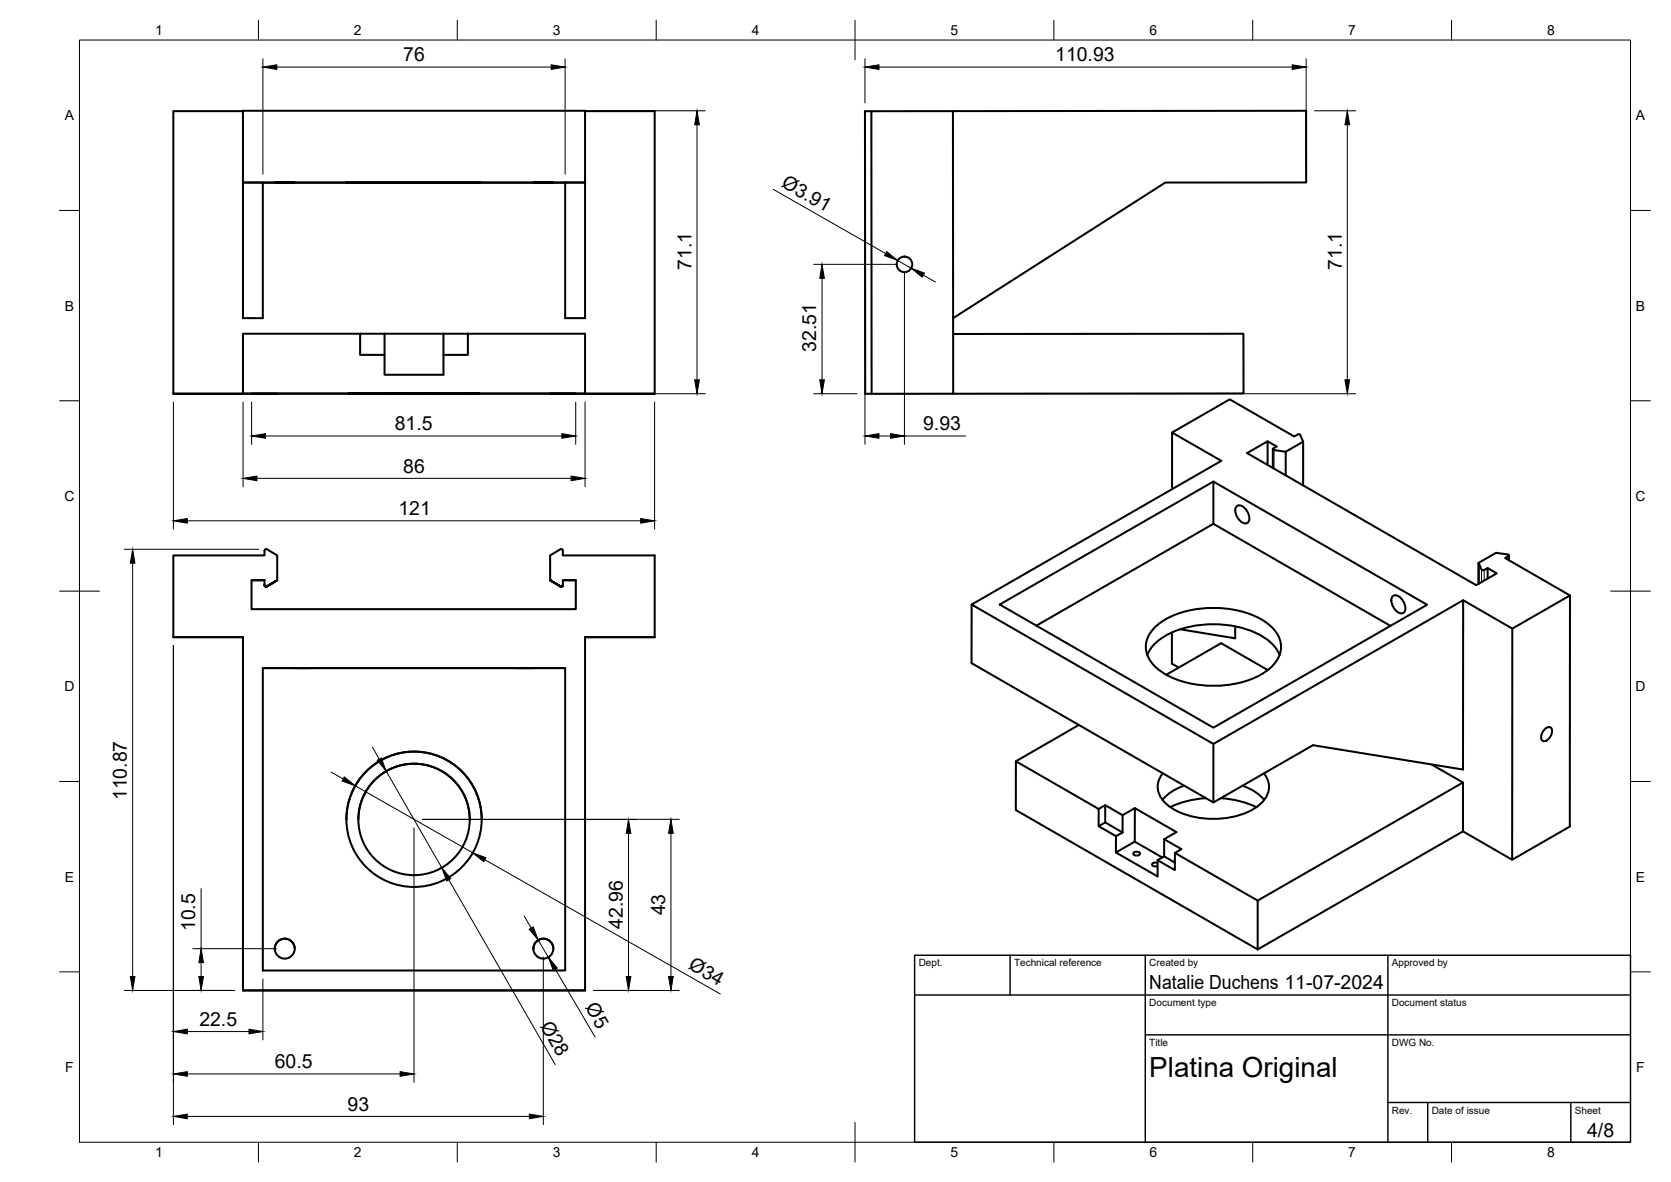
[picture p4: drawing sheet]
<svg xmlns="http://www.w3.org/2000/svg" width="420mm" height="297mm" viewBox="0 0 420 297" stroke-linecap="round" stroke-linejoin="round" font-family="sans-serif">
<!-- layer: Visible -->
<g fill="none" stroke="#000" stroke-width=".51">
<path d="M61.1 27.9h-17.5v71M147.1 27.9h17.5v71M219.1 27.9h-1.6l.1 71.1 95.1-.1v-15h-73.1M239.6 27.9l88.8-.1v18.1h-35.4l-53.4 34.1M66.1 45.9h76M69.1 45.9h5zM87.1 45.9h34zM134.1 45.9h5zM142.1 45.9h5v34.1h-5zM147.1 45.9v-18.1h-86v52.2h5v-34.1h-5h86M61.1 98.9l-17.5 .1h26.1h-3.2M66.5 98.9v.1"/>
<path d="M69.7 98.9v.1M87.6 98.9h33zM90.6 83.9h6.1M96.7 83.9h14.8v10.3h-14.8zM96.7 89.2h-6.1v-5.3h-29.5v15h86v-15h-29.5v5.3h-6.1M99.9 98.9h1.7zM106.6 98.9h1.7zM111.5 83.9h6.1M138.3 98.9h.1M141.5 98.9v.1M147.1 98.9l17.5 .1-101.4-.1 3.3 .1M239.7 98.9l-.1-71h-20.5l.1 71.1"/>
<path d="M294.7 108.7l14.5-8.3 16.2 9.3 1-.6 .5 .2 .8 1.7v11M318.7 116.8v-5.9l-5.1 3 57.6 33.2 5.1-3-2.2-1.3M318.7 110.9l2.3 1.3-.8 .5v.3l3.1 .5M320 112.9v4.7M327.7 111l-4.4 2.5v6M294.7 122.9v-14.2l12.4 7.1-62.8 36.1 60.8 35.1 62.8-36.2M305.1 121v10.6l44.5 25.7M305.1 131.6l-44.5 25.6M310.8 127.3a1.57 1.57 0 0 1 2.5 .7 3 3 0 0 1 .6 3.2 1.57 1.57 0 0 1-2.4-.7 3 3 0 0 1-.7-3.2zM379.4 139.6v1.2M63.2 145.8h3.3M66.5 147a.4 .4 0 0 0 .6 .4 .4 .4 0 0 1-.6-.4z"/>
<path d="M66.5 147a.39 .39 0 0 0 .6 .4l2.6-1.6v-6.2l-2.6-1.6a.39 .39 0 0 0-.6 .4v1.2h-22.9v20.5M66.5 147a.39 .39 0 0 0 .6 .3M67.1 147.4l2.4-1.5zM69.7 145.8l-2.6 1.5M138.3 145.8l2.6 1.5M138.5 145.9l2.4 1.5zM141.5 147a.39 .39 0 0 1-.6 .4l-2.6-1.6v-6.2l2.6-1.6a.4 .4 0 0 1 .6 .4v1.2h23.1v20.6h-17.5M141.5 147.1v-.1a.4 .4 0 0 1-.6 .4M141.5 147v-1.2h3.3v7.3h-81.6v-7.3h3.3v1.3M141.5 147a.4 .4 0 0 1-.6 .4M141.5 147a.39 .39 0 0 1-.6 .3M141.5 145.8h3.3"/>
<path d="M244.3 151.9v14.8l60.8 35 25-14.4 37.8 6.1v-42.6l12.4 7.2M251.4 151.9l53.7-30.9 53.7 31-53.7 30.9zM290.6 157.4a22.5 22.5 0 0 1 16.1-4.6 21.5 21.5 0 0 1 12.9 4.6 6.5 6.5 0 0 1 0 10.3 22.5 22.5 0 0 1-16.1 4.6 21.5 21.5 0 0 1-12.9-4.6 6.5 6.5 0 0 1 0-10.3zM294.7 158.9v7.9l1.7 1M310.6 157.4v3l-13.9-2.3M350.1 149.9a1.57 1.57 0 0 1 2.4 .7 3 3 0 0 1 .6 3.2 1.57 1.57 0 0 1-2.4-.7 3 3 0 0 1-.6-3.2zM371.8 141.4l4.4-2.5 3.1 .5v.3l-.9 .5 16.4 9.4M371.8 141.4v5.3M371.8 141.5l.7 1.6M372.5 143.1l.5 .2 1.1-.5v2.6M66.1 167.9h76v76h-76zM66.1 167.9h76"/>
<path d="M73.9 167.9h4.9zM129.3 167.9h5zM164.6 160.1h-17.5v88.8h-86v-88.8h-17.5l17.5 .1M288.5 164.6a11.8 11.8 0 0 1 7.2-6.1 27.1 27.1 0 0 1 21.3 1.2 10.1 10.1 0 0 1 4.7 4.9M318.8 168.4l-11.8-6.8-13.8 8M271.3 182.2l-15.9 9.1M292.4 194.3a5.2 5.2 0 0 0 .8 7.7 19.9 19.9 0 0 0 15.4 3.5 15 15 0 0 0 9.1-4.2 5.1 5.1 0 0 0 .1-6.9M297.7 197.4a11.8 11.8 0 0 0-5.4 3.6M305.1 187v14.7M312.4 197.4a11.8 11.8 0 0 1 5.5 3.6M360 192.1l7.9 4.5M388.5 183.2a.99 .99 0 0 1 1.4-.4 .99 .99 0 0 1 .3 1.3l-.6 1.4a1.12 1.12 0 0 1-.9 .7 1.12 1.12 0 0 1-1.1-.5l.1-1.3z"/>
<path d="M87.1 205.9a17 17 0 0 1 17-17 17 17 0 0 1 17 17M90.1 205.9a14 14 0 0 1 14-14 14 14 0 0 1 14 14M277.9 202.3l-1.7 1M277.9 206.7l-1.7 .9M280.6 214.2l10.5 6v-4l1.6-1M280.6 210.1l-4.4-2.5v-4.3l-20.8-12v12.3l60.8 35v-12.3l-20.8-12v4.4l-4.3-2.5M282.3 204.9l3-1.8v8.4l-4.7 2.7v-4.1l1.7-.9zM282.3 204.9l-4.4-2.6v4.4l4.4 2.5M285 214.3l.5-.2h.6l.6 .4a.99 .99 0 0 1-1.8 0zM285.3 211.5l6.9 4M285.3 203.1l10.5 6-3.1 1.8v4.3M291.1 216.9l-.9-.1-.5 .5 .5 .4 .9-.1"/>
<path d="M292.7 210.9l4.4 2.5-1.7 .9M292.7 215.2l2.7 1.6M303.2 200.6a23.8 23.8 0 0 0-9 2.2M307 200.6a23.8 23.8 0 0 1 8.9 2.3M367.9 208.9l12.3 7.2 14.5-8.4 .1-58.1-14.5 8.4-.1 58.1M69.1 238.4a2.51 2.51 0 0 1 2.5-2.5 2.51 2.51 0 0 1 2.5 2.5M134.1 238.4a2.51 2.51 0 0 1 2.5-2.5 2.51 2.51 0 0 1 2.5 2.5M316.2 226.3l51.7-29.7v12.3l-51.7 29.7M61.1 248.9h86"/>
<circle cx="227.4" cy="66.4" r="1.96"/>
<circle cx="104.1" cy="205.9" r="14"/>
<circle cx="104.1" cy="205.9" r="17"/>
<circle cx="71.6" cy="238.4" r="2.51"/>
<circle cx="136.6" cy="238.4" r="2.51"/>
</g>
<circle cx="138.3" cy="145.8" r=".25" fill="#000"/>
<!-- layer: Visible Narrow -->
<path d="M320.4 113.1l-.1 4.7M379.3 139.7v1M372.5 143.1v3.2M373.2 143.2v2.7" fill="none" stroke="#000" stroke-width=".25"/>
<!-- layer: BORDER -->
<g fill="none" stroke="#000" stroke-width=".25">
<path d="M20 10.1h390v276.9h-390zM65 5.1v5M115 5.1v5M165 5.1v5M215 5.1v10M265 5.1v5M315 5.1v5M365 5.1v5M15 52.9h5M410 52.9h5M15 100.7h5M410 100.7h5"/>
<path d="M15 148.6h10M405 148.6h10M15 196.4h5M410 196.4h5M15 244.2h5M410 244.2h5M65 287v5M115 287v5M165 287v5M215 282.1v9.9M265 287v5M315 287v5"/>
<path d="M365 287v5"/>
</g>
<!-- layer: TITLEBLOCK -->
<path d="M230 240.1h180v46.9h-180zM230 250h180M254 240.1v9.9M288 240.1v46.9M349 240.1v46.9M288 260.1h122M349 277.1h61M359 277.1v9.9M395 277.1v9.9" fill="none" stroke="#000" stroke-width=".36"/>
<!-- layer: FD_Dimensions -->
<g fill="none" stroke="#000" stroke-width=".25">
<path d="M66.1 14.8v29M69.6 16.9h69M142.1 14.8v29M217.5 14.8v11.1M221 16.9h103.9M328.4 14.8v28.9M149.2 27.8h28.2M175.3 31.4v64M217.5 30v81.7M330.5 27.8h10.4M338.8 31.4v64M194.4 47.6l28.3 16.1"/>
<path d="M204.6 66.4h20.7M206.7 69.9v25.5M225.7 65.5l3.4 1.9M227.4 68.5v43.2M232.2 69.1l3 1.8M143 98.9h34.4M204.6 98.9h10.9M219.6 98.9h121.3M43.6 101v32M61.1 101v21.3M63.3 101v10.7M66.8 109.6h74.5"/>
<path d="M144.8 101v10.7M147.1 101v21.3M164.6 101v32M221 109.6h2.9M227.4 109.6h15.4M31.2 138h33.8M47.1 130.9h114M64.6 120.2h79M33.4 141.5v103.9M43.6 162.2v120.4M83.2 194l3.1 1.8M89.3 197.5l29.6 16.8"/>
<path d="M93.6 187.7l1.8 3.1M97.1 193.8l14 24.3M104.1 208v64M106.2 205.9h64.6M106.2 205.9h53.9M121.9 216.1l59.2 33.7M158 209.5v35.9M168.7 209.4v36M48.5 238.4h21M50.6 223.3v15.1M112.8 221.1l26.8 46.5M131.8 230.2l1.8 3"/>
<path d="M135.3 236.2l2.6 4.3M31.2 248.9h27.8M47.1 259.2h15.5M50.6 241.9v3.5M66.1 246v15.3M136.6 240.5v42.1M139.6 243.6l10 17M149.2 248.9h21.6M47.1 269.9h53.5M47.1 280.6h86"/>
</g>
<g fill="#000" stroke="#000" stroke-width=".25">
<path d="M66.1 16.9l3.5-.6v1.1zM138.6 16.3l3.5 .6-3.5 .5zM217.5 16.9l3.5-.6v1.1zM324.9 16.3l3.5 .6-3.5 .5zM175.3 27.8l.6 3.6h-1.2zM338.8 27.8l.5 3.6h-1.1zM206.7 66.4l.6 3.5h-1.2zM223 63.2l2.7 2.3-3.3-1.3zM229.1 67.4l3.4 1.2-.6 1zM174.7 95.4h1.2l-.6 3.5zM206.1 95.4h1.2l-.6 3.5zM338.2 95.4h1.1l-.5 3.5z"/>
<path d="M61.1 120.2l3.5-.6v1.2zM63.3 109.6l3.5-.6v1.1zM141.3 109l3.5 .6-3.5 .5zM143.6 119.6l3.5 .6-3.5 .6zM217.5 109.6l3.5-.6v1.1zM223.9 109l3.5 .6-3.5 .5zM43.6 130.9l3.5-.6v1.2zM161.1 130.3l3.5 .6-3.5 .6zM33.4 138l.5 3.5h-1.1zM86.6 195.2l2.7 2.3-3.3-1.2zM94.9 191.1l1-.6 1.2 3.3zM118.9 214.3l3.3 1.2-.6 1.1z"/>
<path d="M158 205.9l.6 3.6h-1.1zM168.7 205.9l.6 3.5h-1.2zM111.1 218.1l2.2 2.7-1 .6zM133.1 233.5l1-.6 1.2 3.3zM32.8 245.4h1.1l-.5 3.5zM43.6 259.2l3.5-.6v1.2zM50 245.4h1.2l-.6 3.5zM50.6 238.4l.6 3.5h-1.2zM62.6 258.6l3.5 .6-3.5 .6zM137.9 240.5l2.2 2.8-1 .6zM157.5 245.4h1.1l-.6 3.5zM168.1 245.4h1.2l-.6 3.5z"/>
<path d="M43.6 280.6l3.5-.6v1.1zM43.6 269.9l3.5-.6v1.2zM100.6 269.3l3.5 .6-3.5 .6zM133.1 280l3.5 .6-3.5 .5z"/>
</g>
<text font-size="7" x="289" y="270.6">Platina Original</text>
<g font-size="4.9">
<text x="101.4" y="15.4">76</text>
<text x="265.3" y="15.4">110.93</text>
<text x="196.2" y="46.8" transform="rotate(30 196.2 46.8)">Ø3.91</text>
<text x="173.9" y="67.8" transform="rotate(-90 173.9 67.8)">71.1</text>
<text x="337.4" y="67.8" transform="rotate(-90 337.4 67.8)">71.1</text>
<text x="205.2" y="88.5" transform="rotate(-90 205.2 88.5)">32.51</text>
<text x="99.3" y="108.1">81.5</text>
<text x="232.1" y="108.1">9.93</text>
<text x="101.4" y="118.8">86</text>
<text x="100.2" y="129.5">121</text>
<text x="31.9" y="201.1" transform="rotate(-90 31.9 201.1)">110.87</text>
<text x="156.6" y="233.5" transform="rotate(-90 156.6 233.5)">42.96</text>
<text x="167.2" y="230" transform="rotate(-90 167.2 230)">43</text>
<text x="49.1" y="234" transform="rotate(-90 49.1 234)">10.5</text>
<text x="172.8" y="243.3" transform="rotate(30 172.8 243.3)">Ø34</text>
<text x="289" y="248.5">Natalie Duchens 11-07-2024</text>
<text x="50.1" y="257.8">22.5</text>
<text x="135.7" y="257.7" transform="rotate(60 135.7 257.7)">Ø28</text>
<text x="147" y="253.2" transform="rotate(60 147 253.2)">Ø5</text>
<text x="69.1" y="268.4">60.5</text>
<text x="87.4" y="279.1">93</text>
<text x="399.1" y="285.7">4/8</text>
</g>
<g font-size="3.5">
<text x="39" y="8.8">1</text>
<text x="89" y="8.8">2</text>
<text x="139" y="8.8">3</text>
<text x="189" y="8.8">4</text>
<text x="239" y="8.8">5</text>
<text x="289" y="8.8">6</text>
<text x="339" y="8.8">7</text>
<text x="389" y="8.8">8</text>
<text x="16.3" y="30.2">A</text>
<text x="411.3" y="30.2">A</text>
<text x="16.3" y="78">B</text>
<text x="411.3" y="78">B</text>
<text x="16.2" y="125.9">C</text>
<text x="411.2" y="125.9">C</text>
<text x="16.2" y="173.7">D</text>
<text x="411.2" y="173.7">D</text>
<text x="16.3" y="221.6">E</text>
<text x="411.3" y="221.6">E</text>
<text x="16.4" y="269.4">F</text>
<text x="411.4" y="269.4">F</text>
<text x="39" y="290.8">1</text>
<text x="89" y="290.8">2</text>
<text x="139" y="290.8">3</text>
<text x="189" y="290.8">4</text>
<text x="239" y="290.8">5</text>
<text x="289" y="290.8">6</text>
<text x="339" y="290.8">7</text>
<text x="389" y="290.8">8</text>
</g>
<g font-size="2.5">
<text x="231" y="242.9">Dept.</text>
<text x="255" y="242.9">Technical reference</text>
<text x="289" y="242.9">Created by</text>
<text x="350" y="242.9">Approved by</text>
<text x="289" y="252.8">Document type</text>
<text x="350" y="252.8">Document status</text>
<text x="289" y="262.9">Title</text>
<text x="350" y="262.9">DWG No.</text>
<text x="350" y="279.9">Rev.</text>
<text x="360" y="279.9">Date of issue</text>
<text x="396" y="279.9">Sheet</text>
</g>
</svg>
